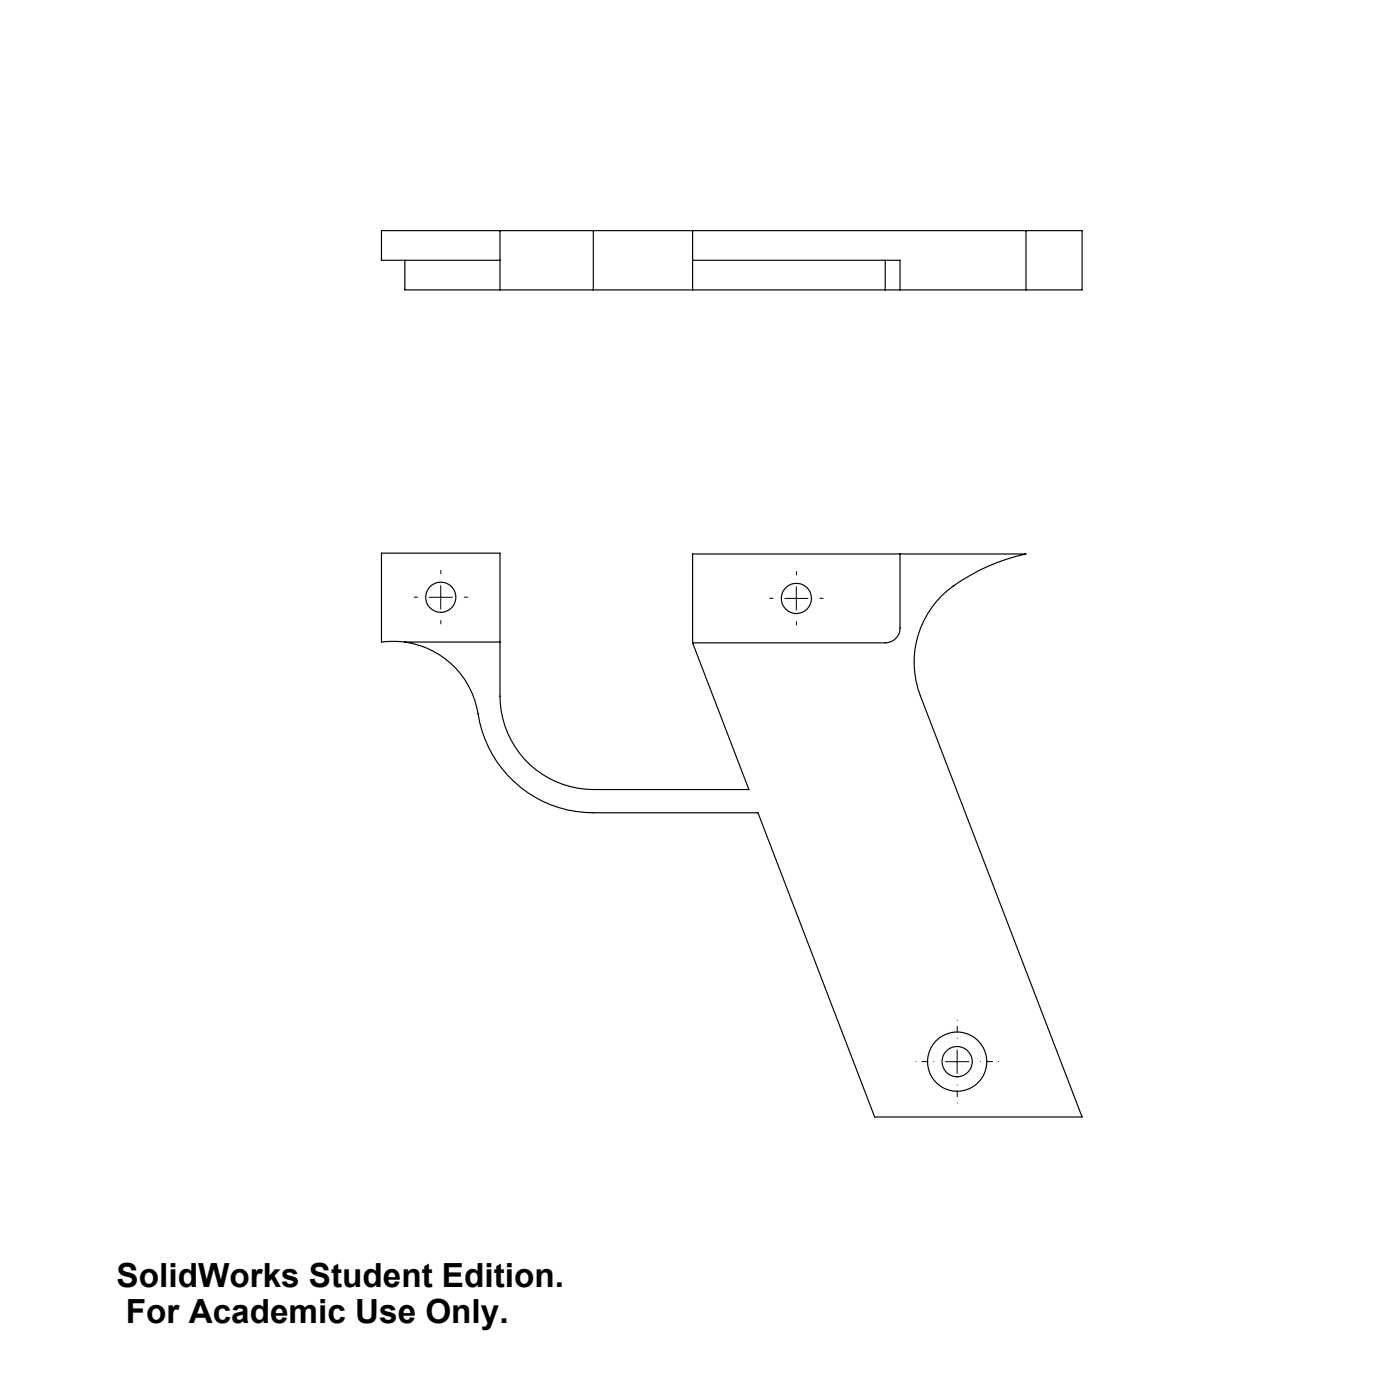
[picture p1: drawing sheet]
<svg xmlns="http://www.w3.org/2000/svg" width="300mm" height="300mm" viewBox="0 0 300 300" stroke-linecap="round" stroke-linejoin="round" font-family="sans-serif">
<path d="M89.5 128h-.8M94.5 123v-.8M94.5 133v.7M99.5 128h.7M165.7 128.2h-.8M170.7 123.2v-.7M170.7 133.2v.7M175.7 128.2h.7" fill="none" stroke="#000" stroke-width=".21" stroke-dasharray="15.2 1.3 1.3 1.3"/>
<path d="M200.1 227.5h-3.8M205.1 222.5v-3.9M205.1 232.5v3.8M210.1 227.5h3.9" fill="none" stroke="#000" stroke-width=".21" stroke-dasharray="15.2 1.3 1.3 1.3" stroke-dashoffset="15.2"/>
<path d="M92 128h4.9M94.4 125.5v5M168.2 128.2h4.9M170.6 125.7v5M202.6 227.5h5M205.1 225v5" fill="none" stroke="#000" stroke-width=".21"/>
<g fill="none" stroke="#000" stroke-width=".25">
<path d="M86.7 55.8v6.3h20.4M107.1 49.4h20M107.1 49.4v12.7M107.1 49.4h-25.4v6.4h25.4M127.1 49.4h104.8v12.7h-39M127.1 49.4v12.7M148.4 55.8h44.5v6.3M148.4 49.4v12.7M189.7 55.8v6.3M219.9 49.4v12.7M107.1 62.1h20M127.1 62.1h62.6"/>
<path d="M189.7 62.1h3.2M192.9 118.7v15.9a3.2 3.2 0 0 1-3.2 3.2h-41.3M86.7 137.6l-1.8-.2-3.2 .2v-19.1h25.4v30.7a20 20 0 0 0 20 20h33.4l-12.1-31.4M86.7 137.6a18.4 18.4 0 0 1 15.7 15.4 25 25 0 0 0 24.7 21.2h35.3l25 65.2h44.5l-34.7-90.4a20.2 20.2 0 0 1 8.9-24.6 41.8 41.8 0 0 1 13.8-5.7h-71.5v19.1M86.7 137.6h20.4"/>
<circle cx="94.5" cy="128" r="3.2"/>
<circle cx="170.7" cy="128.2" r="3.2"/>
<circle cx="205.1" cy="227.5" r="3.2"/>
<circle cx="205.1" cy="227.5" r="6.4"/>
</g>
<g font-size="7.1">
<text x="25" y="275.7">SolidWorks Student Edition.</text>
<text x="27" y="283.5">For Academic Use Only.</text>
</g>
</svg>
